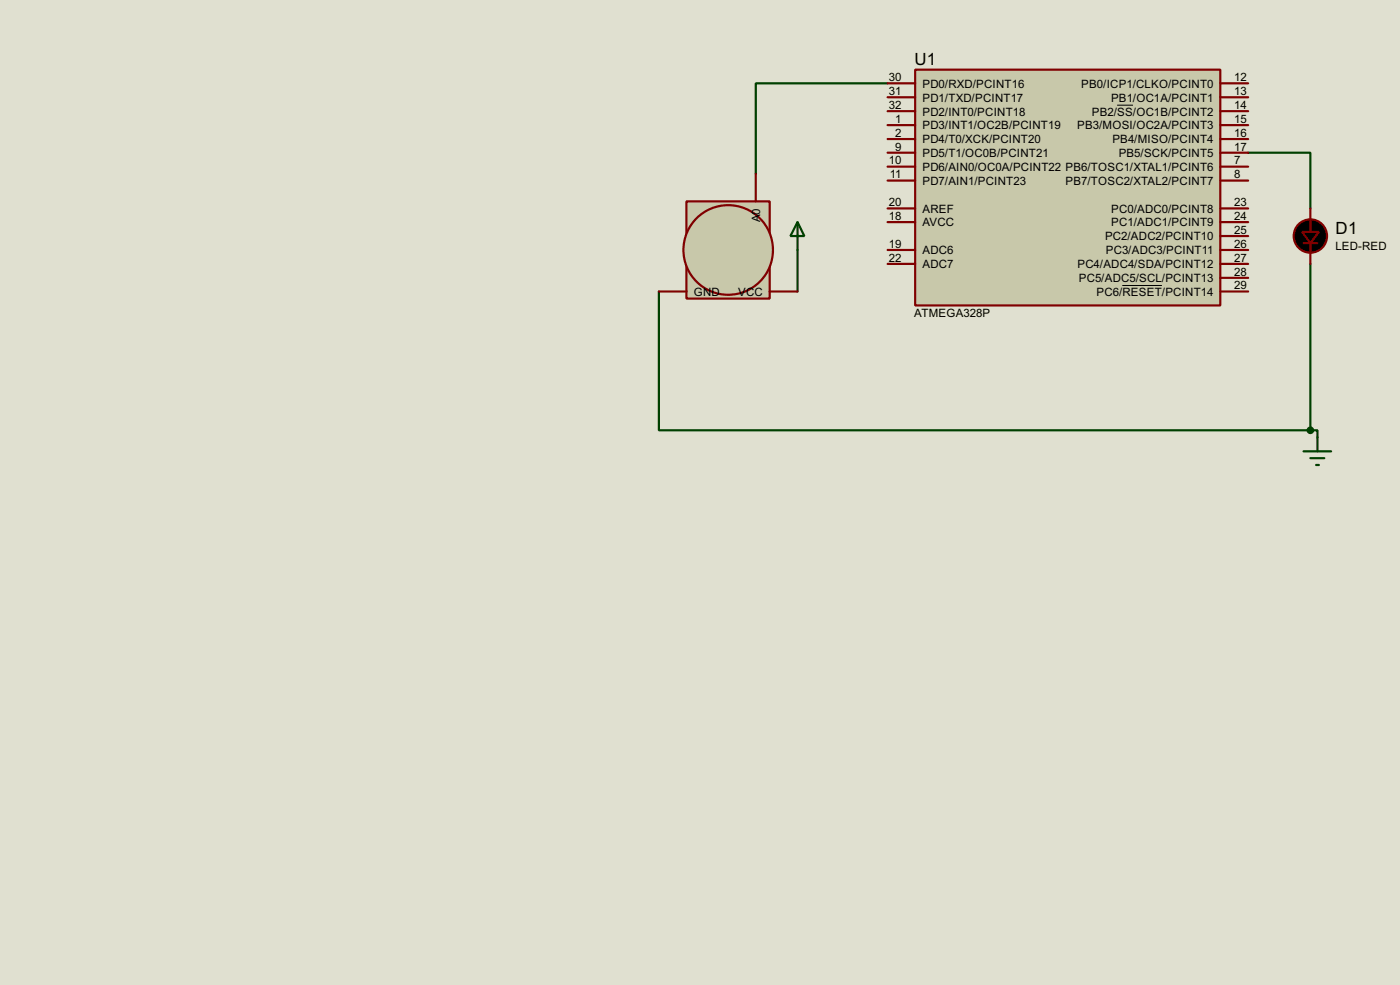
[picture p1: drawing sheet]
<svg xmlns="http://www.w3.org/2000/svg" width="256mm" height="180mm" viewBox="0 0 256 180" stroke-linecap="round" stroke-linejoin="round" font-family="sans-serif">
<path d="M0 0h256.5v180.3h-256.5z" fill="#e0e0d0"/>
<path d="M162.6 15.3h-24.1v16.5M228.7 28h11.4v10.2M120.7 53.4v25.4h119.4M146.1 45.8v7.6M240.1 48.3v30.5M240.1 78.8h1.3v1.3" fill="none" stroke="#004000" stroke-width=".4"/>
<path d="M167.7 12.8h55.9v43.1h-55.9z" fill="#c8c8aa" stroke="#800000" stroke-width=".4"/>
<g fill="none" stroke="#800000" stroke-width=".4">
<path d="M162.6 15.3h5.1M162.6 17.8h5.1M223.6 15.3h5.1M223.6 17.8h5.1M162.6 22.9h5.1M162.6 20.4h5.1M162.6 30.5h5.1M162.6 28h5.1M162.6 25.5h5.1M162.6 33.1h5.1M162.6 38.2h5.1M223.6 22.9h5.1"/>
<path d="M223.6 20.4h5.1M223.6 30.5h5.1M223.6 28h5.1M223.6 25.5h5.1M223.6 33.1h5.1M223.6 38.2h5.1M162.6 48.3h5.1M162.6 45.8h5.1M162.6 40.7h5.1M223.6 53.4h5.1M223.6 50.9h5.1M223.6 48.3h5.1"/>
<path d="M223.6 45.8h5.1M223.6 43.2h5.1M223.6 40.7h5.1"/>
</g>
<path d="M204.7 19.3h2.9M205.6 52.3h7.3" fill="none" stroke="#000" stroke-width=".18"/>
<path d="M125.8 36.9h15.2v17.8h-15.2z" fill="#c8c8aa" stroke="#800000" stroke-width=".4"/>
<circle cx="133.4" cy="45.8" r="8.2" fill="#c8c8aa" stroke="#800000" stroke-width=".4"/>
<path d="M138.5 31.8v5.1M240.1 38.2v4.3M120.7 53.4h5.1M141 53.4h5.1M238.8 44.5h2.6M240.1 44.5v3.8" fill="none" stroke="#800000" stroke-width=".4"/>
<g fill="#000" stroke="#800000" stroke-width=".4">
<path d="M238.6 42.5h3l-1.5 2z"/>
<circle cx="240" cy="43.2" r="3.1"/>
</g>
<path d="M146.1 40.7l1.3 2.5h-2.6zM146.1 40.7v5.1M238.8 82.6h5.1M240.1 83.9h2.5M241.1 85.1h.5M241.4 80.1v2.5" fill="none" stroke="#004000" stroke-width=".4"/>
<circle cx="240" cy="78.8" r=".5" fill="#004000" stroke="#004000" stroke-width=".4"/>
<g font-size="3.5">
<text x="167.5" y="12">U1</text>
<text x="244.7" y="42.9">D1</text>
</g>
<g font-size="2.4">
<text x="162.9" y="17.4">31</text>
<text x="162.9" y="14.8">30</text>
<text x="169" y="16.1">PD0/RXD/PCINT16</text>
<text x="198.1" y="16.1">PB0/ICP1/CLKO/PCINT0</text>
<text x="226.1" y="14.8">12</text>
<text x="226.1" y="17.4">13</text>
<text x="162.9" y="19.9">32</text>
<text x="164" y="22.5">1</text>
<text x="169" y="23.7">PD3/INT1/OC2B/PCINT19</text>
<text x="169" y="21.2">PD2/INT0/PCINT18</text>
<text x="169" y="18.6">PD1/TXD/PCINT17</text>
<text x="197.3" y="23.7">PB3/MOSI/OC2A/PCINT3</text>
<text x="200" y="21.2">PB2/SS/OC1B/PCINT2</text>
<text x="203.5" y="18.6">PB1/OC1A/PCINT1</text>
<text x="226.1" y="22.5">15</text>
<text x="226.1" y="19.9">14</text>
<text x="164" y="27.5">9</text>
<text x="164" y="25">2</text>
<text x="169" y="28.8">PD5/T1/OC0B/PCINT21</text>
<text x="169" y="26.3">PD4/T0/XCK/PCINT20</text>
<text x="203.8" y="26.3">PB4/MISO/PCINT4</text>
<text x="204.9" y="28.8">PB5/SCK/PCINT5</text>
<text x="226.1" y="25">16</text>
<text x="226.1" y="27.5">17</text>
<text x="162.9" y="30.1">10</text>
<text x="163" y="32.6">11</text>
<text x="169" y="31.3">PD6/AIN0/OC0A/PCINT22 PB6/TOSC1/XTAL1/PCINT6</text>
<text x="169" y="33.9">PD7/AIN1/PCINT23</text>
<text x="195.2" y="33.9">PB7/TOSC2/XTAL2/PCINT7</text>
<text x="226.1" y="32.6">8</text>
<text x="226.1" y="30.1">7</text>
<text x="139.3" y="40.7" transform="rotate(-90 139.3 40.7)">A0</text>
<text x="162.9" y="40.2">18</text>
<text x="162.9" y="37.7">20</text>
<text x="169" y="41.5">AVCC</text>
<text x="169" y="39">AREF</text>
<text x="203.6" y="41.5">PC1/ADC1/PCINT9</text>
<text x="203.6" y="39">PC0/ADC0/PCINT8</text>
<text x="226.1" y="40.2">24</text>
<text x="226.1" y="37.7">23</text>
<text x="162.9" y="45.4">19</text>
<text x="162.9" y="47.9">22</text>
<text x="169" y="46.6">ADC6</text>
<text x="202.4" y="44">PC2/ADC2/PCINT10</text>
<text x="202.6" y="46.6">PC3/ADC3/PCINT11</text>
<text x="226.1" y="47.9">27</text>
<text x="226.1" y="45.4">26</text>
<text x="226.1" y="42.8">25</text>
<text x="244.6" y="45.8">LED-RED</text>
<text x="169" y="49.1">ADC7</text>
<text x="197.4" y="49.1">PC4/ADC4/SDA/PCINT12</text>
<text x="197.6" y="51.7">PC5/ADC5/SCL/PCINT13</text>
<text x="226.1" y="52.9">29</text>
<text x="226.1" y="50.4">28</text>
<text x="127.1" y="54.2">GND</text>
<text x="135.2" y="54.2">VCC</text>
<text x="167.5" y="58.1">ATMEGA328P</text>
<text x="200.9" y="54.2">PC6/RESET/PCINT14</text>
</g>
</svg>
